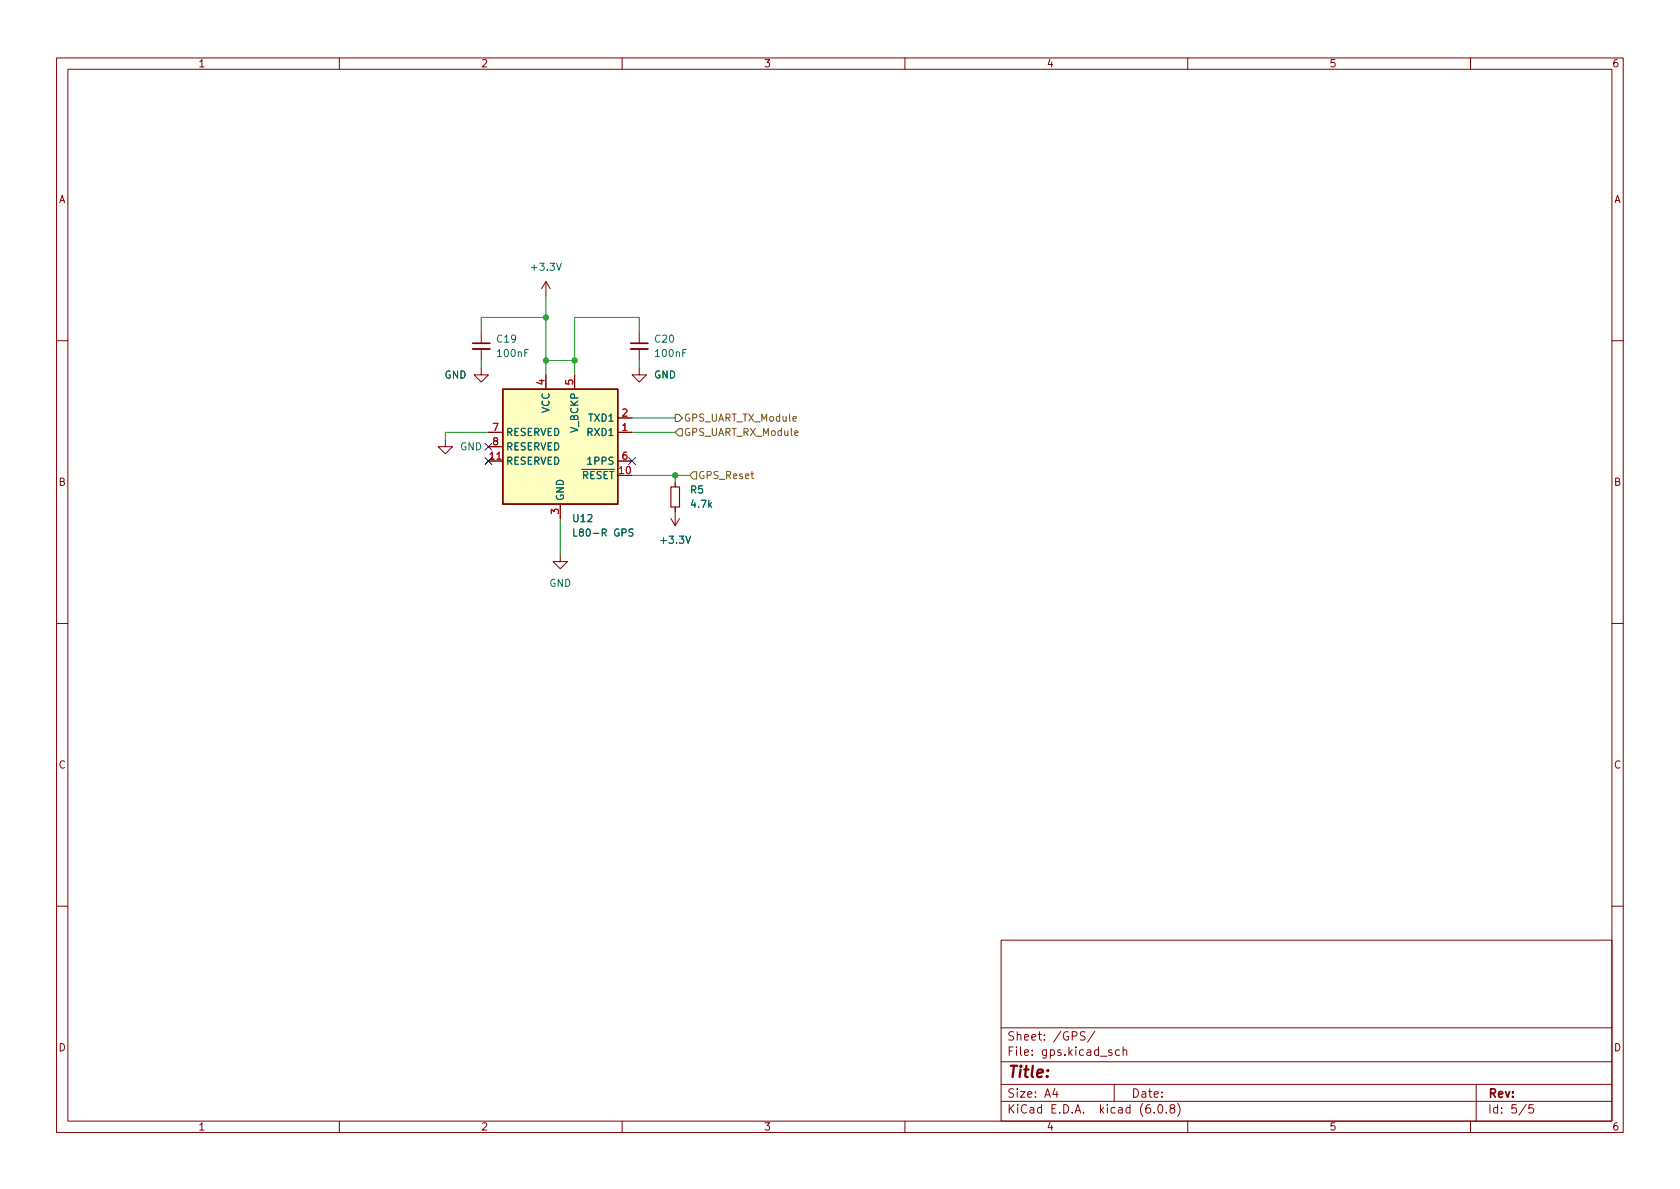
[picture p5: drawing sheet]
<svg xmlns="http://www.w3.org/2000/svg" width="297mm" height="210mm" viewBox="0 0 297 210" stroke-linecap="round" stroke-linejoin="round" font-family="sans-serif">
<g fill="none" stroke="#840000" stroke-width=".18">
<path d="M10 10.2h277v190.1h-277zM12 12.2h273v186.1h-273zM60 10.2v2M110 10.2v2M160 10.2v2M210 10.2v2M260 10.2v2M85.1 58.7v2M96.5 49.8l-.7 1.2M96.5 49.8v2.5M96.5 49.8l.8 1.2M113 58.7v2"/>
<path d="M10 60.2h2M78.7 77.7v1.3h1.3l-1.3 1.3-1.2-1.3h1.2M85.1 65v1.3h1.3l-1.3 1.3-1.3-1.3h1.3M85.1 61.7v2M86.4 76.4h2.5M86.4 79h2.5M96.5 66.3v2.5M101.6 66.3v2.5M109.2 76.4h2.6M109.2 73.9h2.6M113 65v1.3h1.3l-1.3 1.3-1.2-1.3h1.2M113 61.7v2"/>
<path d="M285 60.2h2M86.4 81.5h2.5M99.1 98v1.3h1.2l-1.2 1.3-1.3-1.3h1.3M99.1 89.1v2.6M109.2 81.5h2.6M118.6 91.7l.8 1.3M119.4 85.3v.8M119.4 89.7v3.3M120.1 91.7l-.7 1.3M10 110.2h2M285 110.2h2M10 160.2h2"/>
<path d="M177 166.3h108v32h-108zM285 160.2h2M60 198.3v2M110 198.3v2M160 198.3v2M177 194.8h108M177 191.8h108M177 187.8h108M177 181.8h108M186.5 192.5l-.4 1h1M186.9 193v1M191.9 182.5l-.6-.1-.3 .3 .1 .4 .7 .3v.4l-.2 .1h-.6"/>
<path d="M193.6 182.4l-1.3 1.9M196.6 185.7l-.4-.1-.2 .2 .1 .3 .5 .1v.4h-.6M197 191.8v3M197.9 185.7l-.4-.1-.3 .3v.4l.2 .3h.5M198.6 185.8l.2-.2 .3 .1 .1 .9M198.6 185.1v1.5M204.1 196.7v.1M204.9 195.4l.2-.1a.81 .81 0 0 1 .6 .7 .81 .81 0 0 1-.3 .8h-.2a.81 .81 0 0 1-.6-.6 .81 .81 0 0 1 .3-.8zM206.2 196.7v.1M207.1 196l-.2-.3v-.2l.2-.2 .5 .1 .1 .2-.1 .2-.6 .2-.1 .3v.4l.2 .1h.5l.1-.3-.1-.4-.2-.1M208.2 195.1a1.72 1.72 0 0 1 0 2.3M210 198.3v2"/>
<path d="M260 198.3v2M261 191.8v6.5M269.9 195.3l-1.3 1.9M271.1 195.3h-.7l-.1 .7 .2-.1 .5 .1 .2 .2-.1 .5-.2 .1-.6-.1"/>
</g>
<path d="M118.6 86.1h1.5v3.6h-1.5z" fill="none" stroke="#840000" stroke-width=".2"/>
<path d="M88.9 68.8h20.3v20.3h-20.3z" fill="#ffffc2" stroke="#ffffc2" stroke-width=".18"/>
<path d="M88.9 68.8h20.3v20.3h-20.3z" fill="none" stroke="#840000" stroke-width=".25"/>
<path d="M101.5 93.5v1.3h.6M111.9 93.6l-.5-.1-.1 .2v.3l.5 .3 .1 .3-.2 .2-.5-.1" fill="none" stroke="#006464" stroke-width=".18"/>
<path d="M83.6 61.7h3M111.5 61.7h3.1" fill="none" stroke="#840000" stroke-width=".33"/>
<path d="M83.6 60.7h3M111.5 60.7h3.1" fill="none" stroke="#840000" stroke-width=".3"/>
<path d="M119.4 76.4l.6-.6h.6v1.3h-.6zM119.4 73.3h.6l.6 .6-.6 .6h-.6zM121.9 84.1l.7-.7h.6v1.3h-.6z" fill="none" stroke="#725600" stroke-width=".18"/>
<path d="M96.5 56.1h-11.4v2.6M96.5 52.3v14M113 58.7v-2.6h-11.4v10.2M85.1 63.7v1.3M86.4 76.4h-7.7v1.3M96.5 63.7h5.1M111.8 76.4h7.6M111.8 73.9h7.6M113 63.7v1.3M99.1 91.7v6.3M111.8 84.1h10.1M119.4 84.1v1.2" fill="none" stroke="#009600" stroke-width=".18"/>
<path d="M85.8 78.4l1.2 1.2M87 78.4l-1.2 1.2M85.8 80.9l1.2 1.2M87 80.9l-1.2 1.2M111.2 80.9l1.2 1.2M112.4 80.9l-1.2 1.2" fill="none" stroke="#000084" stroke-width=".18"/>
<g fill="#009600" stroke="#009600" stroke-width=".18">
<circle cx="96.5" cy="63.7" r=".46"/>
<circle cx="101.6" cy="63.7" r=".46"/>
<circle cx="96.5" cy="56.1" r=".46"/>
<circle cx="119.4" cy="84.1" r=".46"/>
</g>
<text font-size="2.8" fill="#840000" x="178" y="190.6">Title:</text>
<g font-size="2.1" fill="#840000">
<text x="178" y="184">Sheet: /GPS/</text>
<text x="178" y="186.7">File: gps.kicad_sch</text>
<text x="178" y="196.9">KiCad E.D.A. kicad (6.0.8)</text>
<text x="178" y="194.1">Size: A4</text>
<text x="200" y="194.1">Date:</text>
<text x="263" y="194.1">Rev:</text>
<text x="263" y="196.9">Id: 5/5</text>
</g>
<g font-size="1.8" fill="#840000">
<text x="35" y="11.9">1</text>
<text x="85" y="11.9">2</text>
<text x="135" y="11.9">3</text>
<text x="185" y="11.9">4</text>
<text x="235" y="11.9">5</text>
<text x="285" y="11.9">6</text>
<text x="10.3" y="35.9">A</text>
<text x="285.3" y="35.9">A</text>
<text x="10.3" y="85.9">B</text>
<text x="285.3" y="85.9">B</text>
<text x="10.3" y="135.9">C</text>
<text x="285.3" y="135.9">C</text>
<text x="10.3" y="185.9">D</text>
<text x="285.3" y="185.9">D</text>
<text x="35" y="199.9">1</text>
<text x="85" y="199.9">2</text>
<text x="135" y="199.9">3</text>
<text x="185" y="199.9">4</text>
<text x="235" y="199.9">5</text>
<text x="285" y="199.9">6</text>
</g>
<g font-size="1.8" fill="#006464">
<text x="94.2" y="47.9">+3.3V</text>
<text x="87.9" y="60.6">C19</text>
<text x="88.1" y="63.1">100nF</text>
<text x="115.9" y="60.6">C20</text>
<text x="116" y="63.1">100nF</text>
<text x="78.6" y="66.9">GND</text>
<text x="115.6" y="66.9">GND</text>
<text x="89.4" y="77.1">RESERVED</text>
<text x="97.2" y="73.1" transform="rotate(-90 97.2 73.1)">VCC</text>
<text x="102.2" y="76.5" transform="rotate(-90 102.2 76.5)">V_BCKP</text>
<text x="104" y="77.1">RXD1</text>
<text x="104.2" y="74.5">TXD1</text>
<text x="81.3" y="79.6">GND</text>
<text x="89.4" y="82.2">RESERVED</text>
<text x="89.4" y="79.6">RESERVED</text>
<text x="104.2" y="82.2">1PPS</text>
<text x="99.7" y="88.6" transform="rotate(-90 99.7 88.6)">GND</text>
<text x="101.4" y="84.7">~{RESET}</text>
<text x="122.1" y="87.2">R5</text>
<text x="122.3" y="89.8">4.7k</text>
<text x="101.4" y="92.3">U12</text>
<text x="102.1" y="94.9">L80-R GPS</text>
<text x="117" y="96.1">+3.3V</text>
<text x="97.1" y="103.8">GND</text>
</g>
<g font-size="1.8" fill="#a90000">
<text x="96.3" y="68.1" transform="rotate(-90 96.3 68.1)">4</text>
<text x="101.3" y="68.1" transform="rotate(-90 101.3 68.1)">5</text>
<text x="87.1" y="76.2">7</text>
<text x="110" y="76.2">1</text>
<text x="110" y="73.7">2</text>
<text x="86.6" y="81.3">11</text>
<text x="87.1" y="78.7">8</text>
<text x="109.5" y="83.8">10</text>
<text x="110" y="81.3">6</text>
<text x="98.8" y="90.9" transform="rotate(-90 98.8 90.9)">3</text>
</g>
<g font-size="1.8" fill="#725600">
<text x="120.8" y="77.1">GPS_UART_RX_Module</text>
<text x="120.8" y="74.5">GPS_UART_TX_Module</text>
<text x="123.4" y="84.7">GPS_Reset</text>
</g>
</svg>
